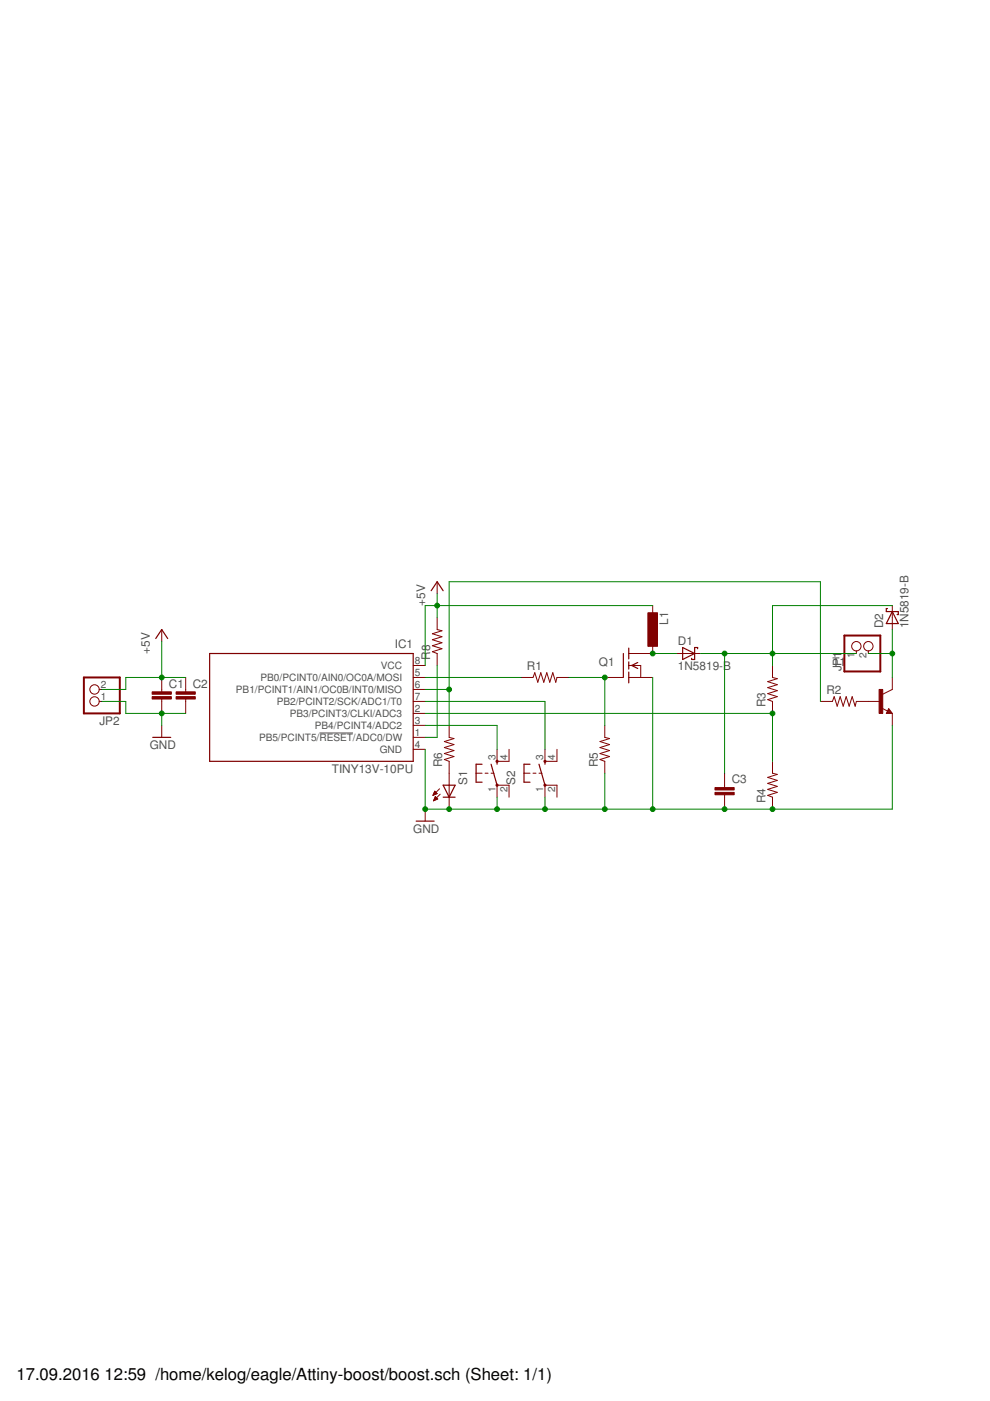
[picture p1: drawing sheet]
<svg xmlns="http://www.w3.org/2000/svg" width="210mm" height="297mm" viewBox="0 0 210 297" stroke-linecap="round" stroke-linejoin="round" font-family="sans-serif">
<path d="M67.7 155.4h7.1" fill="none" stroke="#505050" stroke-width=".21"/>
<g fill="none" stroke="#800000" stroke-width=".25">
<path d="M33 135.4l1.3-1.9 1.3 1.9M44.4 138.6h43.2v22.8h-43.2zM91.4 125.2l1.3-1.9 1.3 1.9M132.2 138.6v5M133.3 137.4v2.3M144.7 137.3l2.6 1.3-2.6 1.2zM147.9 137.5v-.2h-.6v2.5h-.7v-.2M188.2 129h-.3v.7h2.6v.6h-.3M189.2 129.7l1.3 2.5h-2.6zM32.4 156.3h3.8M133.3 140.3v1.6M133.3 142.5v2.3"/>
<path d="M135.2 140.5l-1.3 .6 1.3 .6M188.4 150.7l.2 .3h-.4l.2-.5 .5 .6h-.7M88.2 174.1h3.9M94 166.5h2.5l-1.3 2.5zM94 169h2.5M102.2 162h-1.3v3.8h1.3M104.1 162l1.3 4.5M105.4 161.4v.6M112.4 162h-1.3v3.8h1.3M114.3 162l1.2 4.5M115.5 161.4v.6"/>
</g>
<g fill="none" stroke="#800000" stroke-width=".21">
<path d="M34.3 133.5v2.5M92.7 123.3v2.6M92.7 130.9v2.6l1 .2-2 .7 2 .6-2 .6 2 .7-2 .6 2 .6-2 .7 1 .4v2.5M138.4 136v2.6h-5.1M138.4 128.4v2.5M143.5 138.6h5M181.6 138v.6M184.1 138v.6M189.2 128.4v5.1M21 146.2h.6M21 148.7h.6M34.3 143.6v3.1"/>
<path d="M34.3 148.2v3.1M34.3 153.8v2.5M39.4 143.6v3.1M39.4 148.2v3.1M87.6 156.3h2.5M87.6 151.3h2.5M87.6 153.8h2.5M87.6 143.6h2.5M87.6 146.2h2.5M87.6 148.7h2.5M87.6 141.1h2.5M87.6 158.9h2.5"/>
<path d="M95.2 153.8v2.5l1 .3-2 .6 2 .7-2 .6 2 .6-2 .7 2 .6-2 .6 1 .4v10.2M105.4 158.9v2.5h2.5v-2.5M110.5 143.6h2.5l.4-1 .6 2.1 .7-2.1 .6 2.1 .6-2.1 .7 2.1 .6-2.1 .6 2.1 .3-1.1h2.5M115.5 158.9v2.5h2.6v-2.5M128.2 143.6h3.9M128.2 153.8v2.5l1 .3-2 .6 2 .7-2 .6 2 .6-2 .7 2 .6-2 .6 1 .4v2.5M133.3 143.6h5.1M133.3 141.1h2.5v2.5M163.8 141.1v2.5l1 .3-2 .6 2 .7-2 .6 2 .6-2 .7 2 .6-2 .6 1 .4v2.6M173.9 148.7h2.6l.4-1 .6 2 .6-2 .7 2 .6-2 .6 2 .7-2 .6 2 .3-1h5M186.9 150.1l1.3 .6M188.4 150.2l.8 1.1h-1.3z"/>
<path d="M189.2 143.6v2.6l-2 1M189.2 151.3v2.5M90.1 171.6v2.5M91.8 168.6h.2M91.9 168.4h.4M91.9 168.3h.6M91.9 169.8h.1M92 168.2h.6M92 169.7h.2M92 168.1h.5M92 169.5h.5M92.1 169.4h.7"/>
<path d="M92.1 168h.3M92.1 167.9h.2M92.1 169.3h.6M92.2 167.7l.5 .6-.9 .3zM92.2 169.2h.4M92.2 169.1h.3M92.3 168.9h.1M92.8 169.4l-.5-.5-.4 .9M92.8 169.4l-.9 .4M93.2 167.2l-1.4 1.4M93.3 168.4l-1.4 1.4M100.9 163.9h1.3"/>
<path d="M102.8 163.9h.7M104.1 163.9h.7M105.4 169v-2.5h2.5v2.5M111.1 163.9h1.3M113 163.9h.6M114.3 163.9h.6M115.5 169v-2.5h2.6v2.5M153.6 163.9v3.1M153.6 168.5v3.1M163.8 161.4v2.5l1 .3-2 .6 2 .7-2 .6 2 .6-2 .7 2 .6-2 .6 1 .4v2.6"/>
<circle cx="181.6" cy="137" r=".99"/>
<circle cx="184.1" cy="137" r=".99"/>
<circle cx="20" cy="148.7" r=".99"/>
<circle cx="20" cy="146.2" r=".99"/>
</g>
<g fill="#800000" stroke="#800000" stroke-width=".21">
<path d="M137.4 129.9h2v7.1h-2z"/>
<path d="M186.4 146.2h.8v5.1h-.8z"/>
<path d="M32.3 147.7h4v.5h-4z"/>
<path d="M32.3 146.7h4v.5h-4z"/>
<path d="M37.3 147.7h4.1v.5h-4.1z"/>
<path d="M37.3 146.7h4.1v.5h-4.1z"/>
<path d="M151.6 168h4.1v.5h-4.1z"/>
<path d="M151.6 167h4.1v.5h-4.1z"/>
</g>
<g fill="none" stroke="#800000" stroke-width=".42">
<path d="M179 134.7h7.6v7.7h-7.6zM17.8 143.6h7.6v7.7h-7.6z"/>
<circle cx="105.4" cy="166.5" r=".13"/>
<circle cx="105.4" cy="161.4" r=".13"/>
<circle cx="115.5" cy="161.4" r=".13"/>
<circle cx="115.5" cy="166.5" r=".13"/>
</g>
<g fill="none" stroke="#008000" stroke-width=".21">
<path d="M34.3 136v7.6M92.7 125.9v5M138.4 128.4h-48.3v12.7M138.4 138.6h5.1M148.5 138.6h33.1M153.6 138.6v25.3M184.1 138.6h5.1M189.2 128.4h-25.4v12.7M189.2 133.5v10.1M21.6 148.7h5.1v2.6h12.7M34.3 151.3v2.5M39.4 143.6h-12.7v2.6h-5.1"/>
<path d="M90.1 143.6h20.4M90.1 146.2h5.1M90.1 153.8h15.3v5.1M90.1 148.7h25.4v10.2M90.1 151.3h73.7v10.1M92.7 141.1v15.2h-2.6M120.6 143.6h7.6v10.2M138.4 143.6v28M173.9 148.7v-25.4h-78.7v30.5M189.2 153.8v17.8h-99.1v-12.7M105.4 169v2.6M115.5 169v2.6"/>
<path d="M128.2 163.9v7.7"/>
</g>
<g fill="#008000" stroke="#008000" stroke-width=".21">
<circle cx="34.3" cy="143.6" r=".51"/>
<circle cx="92.7" cy="128.4" r=".51"/>
<circle cx="90.1" cy="171.6" r=".51"/>
<circle cx="138.4" cy="171.6" r=".51"/>
<circle cx="153.6" cy="171.6" r=".51"/>
<circle cx="163.8" cy="171.6" r=".51"/>
<circle cx="128.2" cy="171.6" r=".51"/>
<circle cx="95.2" cy="171.6" r=".51"/>
<circle cx="105.4" cy="171.6" r=".51"/>
<circle cx="115.5" cy="171.6" r=".51"/>
<circle cx="34.3" cy="151.3" r=".51"/>
<circle cx="128.2" cy="143.6" r=".51"/>
<circle cx="138.4" cy="138.6" r=".51"/>
<circle cx="95.2" cy="146.2" r=".51"/>
<circle cx="189.2" cy="138.6" r=".51"/>
<circle cx="153.6" cy="138.6" r=".51"/>
<circle cx="163.8" cy="138.6" r=".51"/>
<circle cx="163.8" cy="151.3" r=".51"/>
</g>
<g font-size="3.5">
<text x="3.5" y="292.5">17.09.2016</text>
<text x="22.2" y="292.5">12:59 /home/kelog/eagle/Attiny-boost/boost.sch (Sheet: 1/1)</text>
</g>
<g font-size="2.5" fill="#505050">
<text x="90.1" y="128.4" transform="rotate(-90 90.1 128.4)">+5V</text>
<text x="83.7" y="137.3">IC1</text>
<text x="141.7" y="132.5" transform="rotate(-90 141.7 132.5)">L1</text>
<text x="143.7" y="136.7">D1</text>
<text x="187.3" y="133.2" transform="rotate(-90 187.3 133.2)">D2</text>
<text x="192.6" y="133.2" transform="rotate(-90 192.6 133.2)">1N5819-B</text>
<text x="31.7" y="138.6" transform="rotate(-90 31.7 138.6)">+5V</text>
<text x="91.2" y="139.8" transform="rotate(-90 91.2 139.8)">R8</text>
<text x="111.7" y="142.1">R1</text>
<text x="127" y="141.1">Q1</text>
<text x="143.7" y="142">1N5819-B</text>
<text x="176.5" y="141.1">T1</text>
<text x="178.4" y="142.4" transform="rotate(-90 178.4 142.4)">JP1</text>
<text x="35.8" y="145.8">C1</text>
<text x="40.9" y="145.8">C2</text>
<text x="162.3" y="150" transform="rotate(-90 162.3 150)">R3</text>
<text x="175.2" y="147.2">R2</text>
<text x="21.1" y="153.7">JP2</text>
<text x="31.7" y="158.9">GND</text>
<text x="70.4" y="163.9">TINY13V-10PU</text>
<text x="93.7" y="162.7" transform="rotate(-90 93.7 162.7)">R6</text>
<text x="99" y="166.5" transform="rotate(-90 99 166.5)">S1</text>
<text x="109.2" y="166.5" transform="rotate(-90 109.2 166.5)">S2</text>
<text x="126.7" y="162.7" transform="rotate(-90 126.7 162.7)">R5</text>
<text x="155.2" y="166.1">C3</text>
<text x="162.3" y="170.3" transform="rotate(-90 162.3 170.3)">R4</text>
<text x="87.6" y="176.6">GND</text>
</g>
<g font-size="2.1" fill="#505050">
<text x="80.8" y="141.9">VCC</text>
<text x="88" y="143.3">5</text>
<text x="88" y="140.7">8</text>
<text x="181.2" y="139.5" transform="rotate(-90 181.2 139.5)">1</text>
<text x="183.7" y="139.5" transform="rotate(-90 183.7 139.5)">2</text>
<text x="21.4" y="148.4">1</text>
<text x="21.4" y="145.8">2</text>
<text x="50" y="146.9">PB1/PCINT1/AIN1/OC0B/INT0/MISO</text>
<text x="55.3" y="144.4">PB0/PCINT0/AIN0/OC0A/MOSI</text>
<text x="58.7" y="149.5">PB2/PCINT2/SCK/ADC1/T0</text>
<text x="88" y="145.8">6</text>
<text x="88" y="148.4">7</text>
<text x="61.4" y="152">PB3/PCINT3/CLKI/ADC3</text>
<text x="66.8" y="154.6">PB4/PCINT4/ADC2</text>
<text x="88" y="156">1</text>
<text x="88" y="150.9">2</text>
<text x="88" y="153.4">3</text>
<text x="54.9" y="157.1">PB5/PCINT5/RESET/ADC0/DW</text>
<text x="80.5" y="159.6">GND</text>
<text x="88" y="158.5">4</text>
<text x="105" y="161.1" transform="rotate(-90 105 161.1)">3</text>
<text x="107.6" y="161.1" transform="rotate(-90 107.6 161.1)">4</text>
<text x="115.2" y="161.1" transform="rotate(-90 115.2 161.1)">3</text>
<text x="117.7" y="161.1" transform="rotate(-90 117.7 161.1)">4</text>
<text x="105" y="168" transform="rotate(-90 105 168)">1</text>
<text x="107.6" y="168" transform="rotate(-90 107.6 168)">2</text>
<text x="115.2" y="168" transform="rotate(-90 115.2 168)">1</text>
<text x="117.7" y="168" transform="rotate(-90 117.7 168)">2</text>
</g>
</svg>
